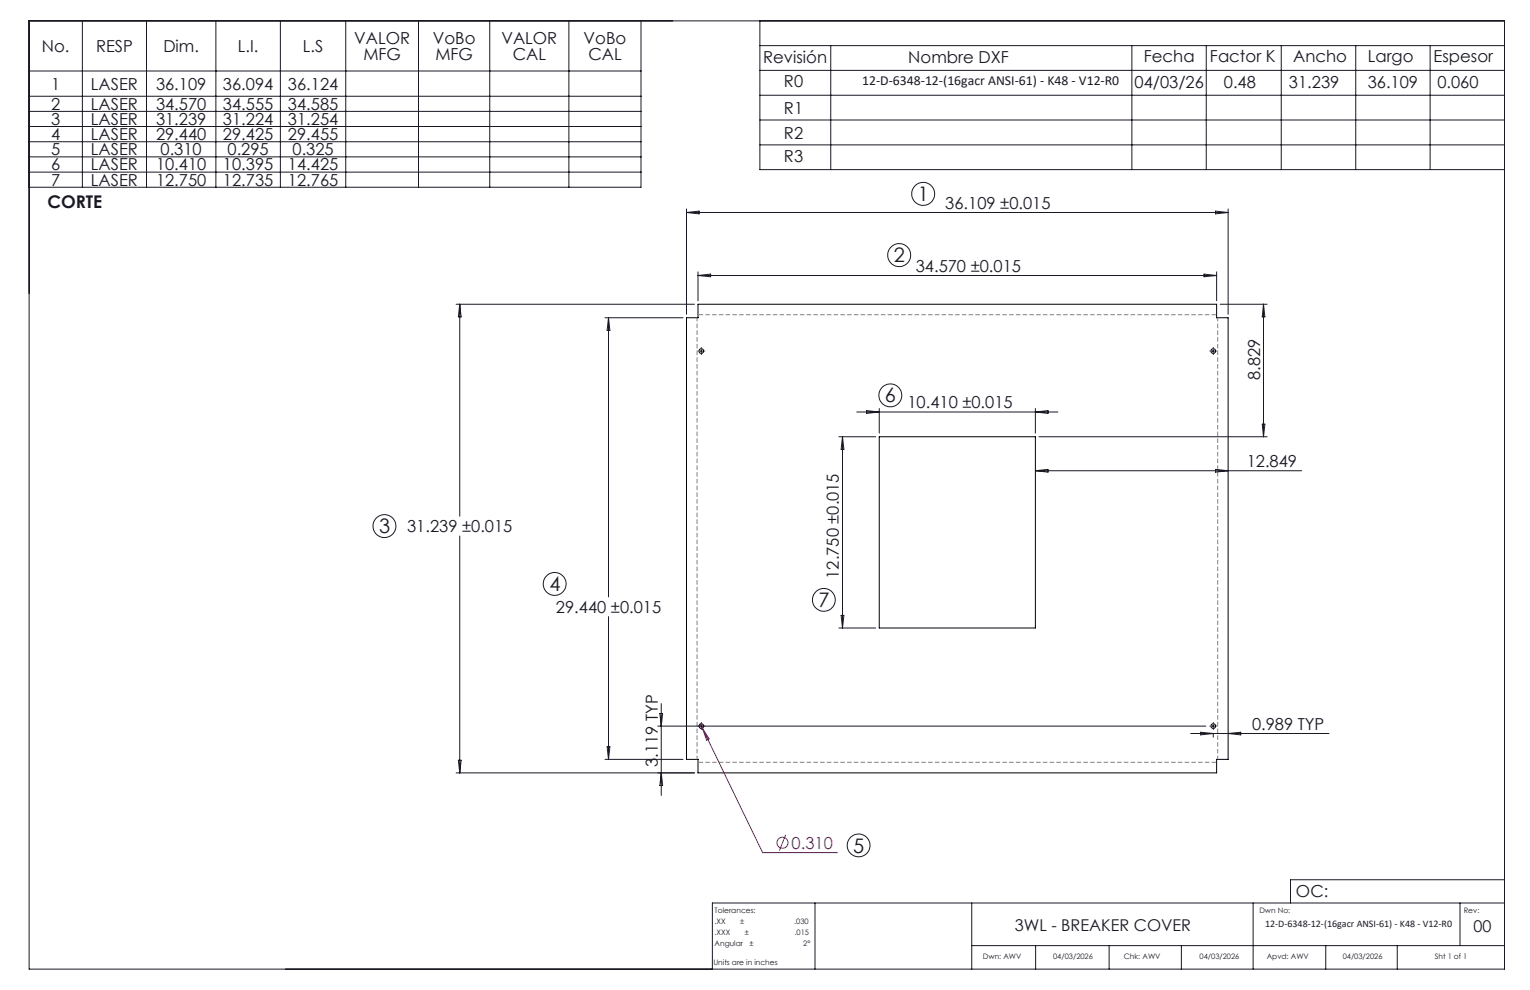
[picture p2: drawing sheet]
<svg xmlns="http://www.w3.org/2000/svg" width="432mm" height="279mm" viewBox="0 0 432 279" stroke-linecap="round" stroke-linejoin="round" font-family="sans-serif">
<g fill="none" stroke="#000" stroke-width=".28">
<path d="M197 85.9h146.4l-.1 3.8h3.3v124.6h-3.3l.1 3.8h-146.4v-3.8h-3.3v-124.6h3.3zM197 89.6h.1M343.3 89.6h.1M248.1 123.3h44.1v53.9h-44.1z"/>
<circle cx="197.9" cy="99.1" r=".67"/>
<circle cx="342.4" cy="99.1" r=".67"/>
<circle cx="197.9" cy="204.9" r=".67"/>
<circle cx="342.4" cy="204.9" r=".67"/>
</g>
<g fill="none" stroke="#a0006e" stroke-width=".28">
<path d="M197.6 204.3l.6 1.2M198.2 205.5l17 35.1h21.1M198.2 205.5l1.9 3-.7 .4zM221.7 235.6l-1.7 4.5"/>
<circle cx="220.8" cy="237.8" r="1.55"/>
</g>
<g fill="none" stroke="#191924" stroke-width=".28">
<path d="M8.1 5.8h172.8v47h-172.8zM8.2 5.9h416.4v267.6h-416.4zM23.2 5.8v47M41.3 5.8v47M60.9 5.8v47M79.1 5.8v47M97.6 5.8v47M118.1 5.8v47M138.2 5.8v47M160.5 5.8v47M214.5 12.9h210.1M214.5 5.9v42h210.1"/>
<path d="M214.5 19.9h210.1M234.5 12.9v35M319.4 12.9v35M340.4 12.9v35M361.6 12.9v35M382.6 12.9v35M403.6 12.9v35M8.1 20h172.8M8.1 27.2h172.8M8.1 31.4h172.8M8.1 35.7h172.8M214.5 26.9h210.1"/>
<path d="M214.5 33.9h210.1M8.1 40h172.8M8.1 44.3h172.8M8.1 48.6h172.8M193.7 59v29.7M193.7 60h152.9M193.7 60l3.6-.4v.8zM214.5 40.9h210.1M343 59.6l3.6 .4-3.6 .4zM346.6 59v29.7M197 76.7v8.2M197 77.8h146.4"/>
<path d="M197 77.8l3.6-.4v.7zM339.8 77.4l3.6 .4-3.6 .3zM343.4 76.7v8.2M128.7 85.9h67.3M129.8 85.9v59.8M129.8 85.9l.3 3.5h-.7zM170.7 89.7h22.1M171.7 89.7v78.8M171.7 89.7l.4 3.5h-.8zM197.5 99.1h.8M197.9 98.7v.8M342 99.1h.8"/>
<path d="M342.4 98.7v.8M344.3 85.9h13.3M356.6 85.9l.4 3.5h-.8zM356.6 85.9v37.4M241.8 116.3h56.8M244.6 115.9l3.5 .4-3.5 .4zM248.1 115.3v6.9M292.2 116.3l3.6-.4v.8zM292.2 115.3v6.9M356.2 119.7h.8l-.4 3.6zM236.7 123.3h10.5M237.8 123.3v53.9"/>
<path d="M237.8 123.3l.4 3.5h-.8zM292.2 132.9h75.1M292.2 132.9l3.6-.4v.7zM293.2 123.3h64.4M343 132.5l3.6 .4-3.6 .3zM129.8 151.3v66.8M171.7 174v40.3M236.7 177.2h10.5M237.4 173.7h.8l-.4 3.5zM186.6 198.6v25.9M128.7 218.1h67.3M129.4 214.6h.7l-.3 3.5z"/>
<path d="M170.7 214.3h22.1M171.3 210.7h.8l-.4 3.6zM185.6 204.9h154.7M186.2 201.4h.8l-.4 3.5zM186.6 218.1l.4 3.6h-.8zM197.9 204.5v.8M336.1 207h39M338.8 206.7l3.6 .3-3.6 .4zM342 204.9h.8M342.4 204.5v.8M342.4 207v1M346.6 207l3.6-.3v.7z"/>
<path d="M230 254.8v18.7M274.2 254.8v18.7M353.7 254.8v18.7M412 254.8v12.1M424.6 254.8h-223.6v18.7M424.6 248.3h-60.4v6.5M274.2 266.9h150.4M292.3 266.9v6.6M313 266.9v6.6M333.4 266.9v6.6M374.2 266.9v6.6M394.3 266.9v6.6"/>
<circle cx="260.5" cy="54.7" r="3.2"/>
<circle cx="253.8" cy="72" r="3.2"/>
<circle cx="251.3" cy="111.6" r="3.2"/>
<circle cx="108.5" cy="148.5" r="3.2"/>
<circle cx="156.5" cy="164.8" r="3.2"/>
<circle cx="232.5" cy="169.3" r="3.2"/>
<circle cx="242.3" cy="238.6" r="3.2"/>
</g>
<g fill="none" stroke="#191924" stroke-width=".28" stroke-dasharray="15.2 1.3 1.3 1.3" stroke-linecap="butt">
<path d="M197.1 99.1h-.2M197.9 98.2v-.2M197.9 99.9v.2M198.8 99.1h.2M341.6 99.1h-.2M342.4 98.2v-.2M342.4 99.9v.2M343.3 99.1h.2M197.1 204.9h-.2M197.9 204.1v-.3M197.9 205.7v.3M198.8 204.9h.2"/>
<path d="M341.6 204.9h-.2M342.4 204.1v-.3M342.4 205.7v.3M343.3 204.9h.2"/>
</g>
<path d="M196.7 89.7v124.6M343.7 214.3v-124.6" fill="none" stroke="#808080" stroke-width=".28" stroke-dasharray="1.3 .6" stroke-dashoffset=".2" stroke-linecap="butt"/>
<path d="M343.4 88.8h-146.4M197 215.1h146.4" fill="none" stroke="#808080" stroke-width=".28" stroke-dasharray="1.3 .6" stroke-dashoffset="-.1" stroke-linecap="butt"/>
<g font-size="5.6" fill="#191924">
<text x="259" y="56.7">1</text>
<text x="252.3" y="74">2</text>
<text x="249.7" y="113.5">6</text>
<text x="107" y="150.4">3</text>
<text x="155" y="166.8">4</text>
<text x="231" y="171.2">7</text>
<text x="240.8" y="240.6">5</text>
</g>
<text font-size="4.9" fill="#191924" x="13.4" y="58.6">CORTE</text>
<g font-size="4.7" fill="#191924">
<text x="11.8" y="14.6">No.</text>
<text x="27.1" y="14.6">RESP</text>
<text x="46.1" y="14.6">Dim.</text>
<text x="67.1" y="14.6">L.I.</text>
<text x="85.5" y="14.6">L.S</text>
<text x="100" y="12.3">VALOR</text>
<text x="102.5" y="16.9">MFG</text>
<text x="122.1" y="12.3">VoBo</text>
<text x="122.9" y="16.9">MFG</text>
<text x="141.5" y="12.3">VALOR</text>
<text x="144.7" y="16.9">CAL</text>
<text x="164.7" y="12.3">VoBo</text>
<text x="166" y="16.9">CAL</text>
<text x="215.4" y="17.6">Revisión</text>
<text x="256.3" y="17.6">Nombre DXF</text>
<text x="322.8" y="17.5">Fecha</text>
<text x="341.5" y="17.5">Factor K</text>
<text x="365" y="17.5">Ancho</text>
<text x="386" y="17.5">Largo</text>
<text x="404.6" y="17.5">Espesor</text>
<text x="14.4" y="25.3">1</text>
<text x="25.7" y="25.3">LASER</text>
<text x="44" y="25.3">36.109</text>
<text x="62.9" y="25.3">36.094</text>
<text x="81.3" y="25.3">36.124</text>
<text x="221.3" y="24.6">R0</text>
<text x="320.2" y="24.7">04/03/26</text>
<text x="345.4" y="24.7">0.48</text>
<text x="363.8" y="24.7">31.239</text>
<text x="386" y="24.7">36.109</text>
<text x="405.7" y="24.7">0.060</text>
<text x="14.4" y="31">2</text>
<text x="14.4" y="35.2">3</text>
<text x="25.7" y="31">LASER</text>
<text x="25.7" y="35.2">LASER</text>
<text x="44" y="31">34.570</text>
<text x="44" y="35.2">31.239</text>
<text x="62.9" y="31">34.555</text>
<text x="62.9" y="35.2">31.224</text>
<text x="81.3" y="31">34.585</text>
<text x="81.3" y="35.2">31.254</text>
<text x="221.3" y="32.1">R1</text>
<text x="14.4" y="39.5">4</text>
<text x="25.7" y="39.5">LASER</text>
<text x="44" y="39.5">29.440</text>
<text x="62.9" y="39.5">29.425</text>
<text x="81.3" y="39.5">29.455</text>
<text x="221.3" y="39.1">R2</text>
<text x="14.4" y="43.8">5</text>
<text x="25.7" y="43.8">LASER</text>
<text x="45.3" y="43.8">0.310</text>
<text x="64.2" y="43.8">0.295</text>
<text x="82.6" y="43.8">0.325</text>
<text x="221.3" y="45.8">R3</text>
<text x="14.4" y="48.1">6</text>
<text x="14.4" y="52.4">7</text>
<text x="25.7" y="48.1">LASER</text>
<text x="25.7" y="52.4">LASER</text>
<text x="44" y="48.1">10.410</text>
<text x="44" y="52.4">12.750</text>
<text x="62.9" y="48.1">10.395</text>
<text x="62.9" y="52.4">12.735</text>
<text x="81.3" y="48.1">14.425</text>
<text x="81.3" y="52.4">12.765</text>
<text x="266.8" y="58.9">36.109 ±0.015</text>
<text x="258.4" y="76.7">34.570 ±0.015</text>
<text x="355.6" y="107.2" transform="rotate(-90 355.6 107.2)">8.829</text>
<text x="256.1" y="115.3">10.410 ±0.015</text>
<text x="351.9" y="131.8">12.849</text>
<text x="114.9" y="150.2">31.239 ±0.015</text>
<text x="236.8" y="163.3" transform="rotate(-90 236.8 163.3)">12.750 ±0.015</text>
<text x="156.9" y="173">29.440 ±0.015</text>
<text x="353.3" y="206">0.989 TYP</text>
<text x="185.6" y="216.4" transform="rotate(-90 185.6 216.4)">3.119 TYP</text>
<text x="365.8" y="253.1">OC:</text>
</g>
<text font-size="4.7" fill="#a0006e" x="223.4" y="239.5">0.310</text>
<g font-size="4.6" fill="#191924">
<text x="286.4" y="262.7">3WL - BREAKER COVER</text>
<text x="415.9" y="263">00</text>
</g>
<text font-size="3.9" fill="#191924" x="243.3" y="24">12-D-6348-12-(16gacr ANSI-61) - K48 - V12-R0</text>
<text font-size="2.8" fill="#191924" x="357" y="261.5">12-D-6348-12-(16gacr ANSI-61) - K48 - V12-R0</text>
<g font-size="2.1" fill="#191924">
<text x="201.7" y="257.6">Tolerances:</text>
<text x="355.4" y="257.8">Dwn No:</text>
<text x="413.1" y="257.8">Rev:</text>
<text x="201.7" y="260.7">.XX</text>
<text x="201.7" y="263.9">.XXX</text>
<text x="208.9" y="260.7">±</text>
<text x="210.2" y="263.9">±</text>
<text x="224.1" y="260.7">.030</text>
<text x="224.3" y="263.9">.015</text>
<text x="201.7" y="267">Angular</text>
<text x="211.5" y="267">±</text>
<text x="226.7" y="267">2°</text>
<text x="201.3" y="272.3">Units are in inches</text>
<text x="277.4" y="270.7">Dwn: AWV</text>
<text x="297.2" y="270.7">04/03/2026</text>
<text x="317.2" y="270.7">Chk: AWV</text>
<text x="338.6" y="270.7">04/03/2026</text>
<text x="357.5" y="270.7">Apvd: AWV</text>
<text x="378.9" y="270.7">04/03/2026</text>
<text x="404.9" y="270.7">Sht 1 of 1</text>
</g>
</svg>
